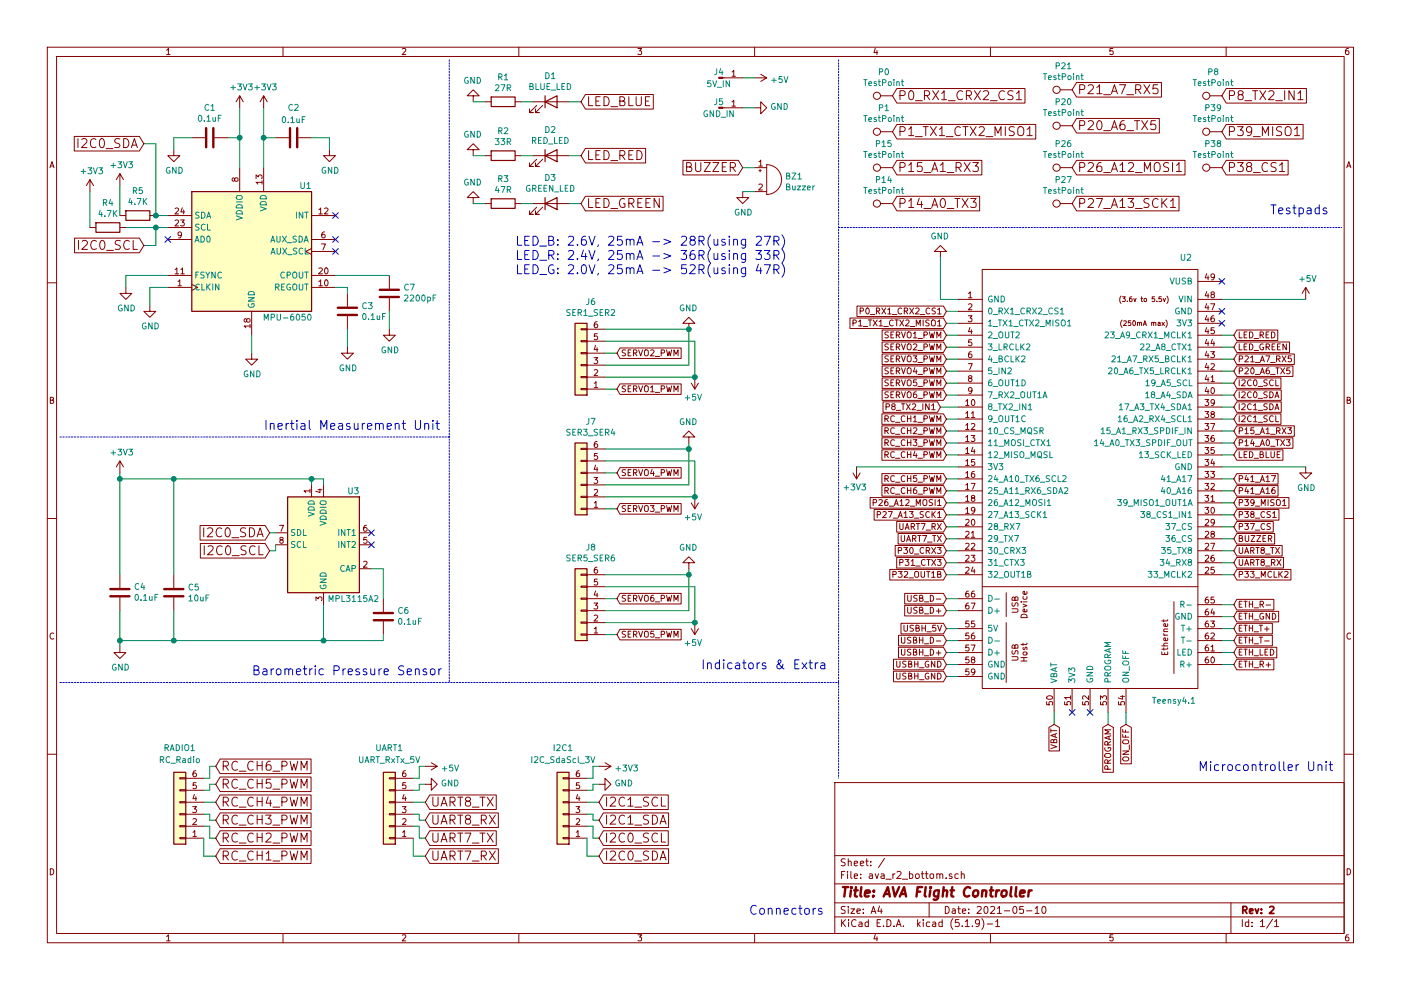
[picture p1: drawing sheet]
EESchema Schematic File Version 4
EELAYER 30 0
EELAYER END
$Descr A4 11693 8268
encoding utf-8
Sheet 1 1
Title "AVA Flight Controller "
Date "2021-05-10"
Rev "2"
Comp ""
Comment1 ""
Comment2 ""
Comment3 ""
Comment4 ""
$EndDescr
Wire Notes Line
	3750 3650 500  3650
Text Notes 2200 3600 0    75   ~ 0
Inertial Measurement Unit
Wire Notes Line
	3750 500  3750 5700
Text Notes 2100 5650 0    75   ~ 0
Barometric Pressure Sensor
$Comp
L Sensor_Pressure:MPL3115A2 U3
U 1 1
P 2700 4550
F 0 "U3" H 2950 5000 50  0000 C CNN
F 1 "MPL3115A2" H 2950 4100 50  0000 C CNN
F 2 "Package_LGA:NXP_LGA-8_3x5mm_P1.25mm_H1.1mm" H 3700 4100 50  0001 C CNN
F 3 "https://www.nxp.com/docs/en/data-sheet/MPL3115A2.pdf" H 2700 4550 50  0001 C CNN
	1    2700 4550
	1    0    0    -1  
$EndComp
$Comp
L Device:C C6
U 1 1
P 3200 5150
F 0 "C6" H 3085 5104 50  0000 R CNN
F 1 "0.1uF" H 3085 5195 50  0000 R CNN
F 2 "Capacitor_SMD:C_0805_2012Metric_Pad1.18x1.45mm_HandSolder" H 3238 5000 50  0001 C CNN
F 3 "~" H 3200 5150 50  0001 C CNN
	1    3200 5150
	-1   0    0    1   
$EndComp
$Comp
L power:GND #PWR013
U 1 1
P 1000 5400
F 0 "#PWR013" H 1000 5150 50  0001 C CNN
F 1 "GND" H 1005 5227 50  0000 C CNN
F 2 "" H 1000 5400 50  0001 C CNN
F 3 "" H 1000 5400 50  0001 C CNN
	1    1000 5400
	1    0    0    -1  
$EndComp
$Comp
L power:+3V3 #PWR012
U 1 1
P 1000 3950
F 0 "#PWR012" H 1000 3800 50  0001 C CNN
F 1 "+3V3" H 1015 4123 50  0000 C CNN
F 2 "" H 1000 3950 50  0001 C CNN
F 3 "" H 1000 3950 50  0001 C CNN
	1    1000 3950
	1    0    0    -1  
$EndComp
Wire Wire Line
	1000 5350 1000 5400
Wire Wire Line
	2700 5050 2700 5350
Wire Wire Line
	2600 4000 2600 4050
Wire Wire Line
	2600 4000 2700 4000
Wire Wire Line
	2700 4000 2700 4050
Connection ~ 2600 4000
$Comp
L Device:C C5
U 1 1
P 1450 4950
F 0 "C5" H 1565 4996 50  0000 L CNN
F 1 "10uF" H 1565 4905 50  0000 L CNN
F 2 "Capacitor_SMD:C_0805_2012Metric_Pad1.18x1.45mm_HandSolder" H 1488 4800 50  0001 C CNN
F 3 "~" H 1450 4950 50  0001 C CNN
	1    1450 4950
	1    0    0    -1  
$EndComp
$Comp
L Device:C C4
U 1 1
P 1000 4950
F 0 "C4" H 885 4904 50  0000 R CNN
F 1 "0.1uF" H 885 4995 50  0000 R CNN
F 2 "Capacitor_SMD:C_0805_2012Metric_Pad1.18x1.45mm_HandSolder" H 1038 4800 50  0001 C CNN
F 3 "~" H 1000 4950 50  0001 C CNN
	1    1000 4950
	-1   0    0    1   
$EndComp
Wire Wire Line
	3100 4750 3200 4750
Wire Wire Line
	3200 4750 3200 5000
Wire Wire Line
	3200 5300 3200 5350
Wire Wire Line
	3200 5350 2700 5350
Connection ~ 2700 5350
Text GLabel 2250 4450 0    75   Input ~ 0
I2C0_SDA
Text GLabel 2250 4600 0    75   Input ~ 0
I2C0_SCL
Wire Wire Line
	2250 4450 2300 4450
Wire Wire Line
	2300 4550 2300 4600
Wire Wire Line
	2300 4600 2250 4600
Wire Wire Line
	1000 3950 1000 4000
Connection ~ 1000 4000
Wire Wire Line
	1000 4000 1000 4800
Wire Wire Line
	1000 5100 1000 5350
Connection ~ 1000 5350
Wire Wire Line
	1000 4000 1450 4000
Wire Wire Line
	1000 5350 1450 5350
Wire Wire Line
	1450 4800 1450 4000
Connection ~ 1450 4000
Wire Wire Line
	1450 4000 2600 4000
Wire Wire Line
	1450 5100 1450 5350
Connection ~ 1450 5350
Wire Wire Line
	1450 5350 2700 5350
$Comp
L Connector_Generic:Conn_01x06 RADIO1
U 1 1
P 1500 6800
F 0 "RADIO1" H 1500 6250 50  0000 C CNN
F 1 "RC_Radio" H 1500 6350 50  0000 C CNN
F 2 "Connector_JST:JST_XH_B6B-XH-A_1x06_P2.50mm_Vertical" H 1500 6800 50  0001 C CNN
F 3 "~" H 1500 6800 50  0001 C CNN
	1    1500 6800
	-1   0    0    1   
$EndComp
$Comp
L Connector_Generic:Conn_01x06 UART1
U 1 1
P 3250 6800
F 0 "UART1" H 3250 6250 50  0000 C CNN
F 1 "UART_RxTx_5V" H 3250 6350 50  0000 C CNN
F 2 "Connector_JST:JST_XH_B6B-XH-A_1x06_P2.50mm_Vertical" H 3250 6800 50  0001 C CNN
F 3 "~" H 3250 6800 50  0001 C CNN
	1    3250 6800
	-1   0    0    1   
$EndComp
Text GLabel 1800 7150 2    75   Input ~ 0
RC_CH1_PWM
Text GLabel 1800 7000 2    75   Input ~ 0
RC_CH2_PWM
Text GLabel 1800 6850 2    75   Input ~ 0
RC_CH3_PWM
Text GLabel 1800 6700 2    75   Input ~ 0
RC_CH4_PWM
Text GLabel 1800 6550 2    75   Input ~ 0
RC_CH5_PWM
Text GLabel 1800 6400 2    75   Input ~ 0
RC_CH6_PWM
Wire Wire Line
	1700 7000 1700 7150
Wire Wire Line
	1700 7150 1800 7150
Wire Wire Line
	1700 6900 1750 6900
Wire Wire Line
	1750 6900 1750 7000
Wire Wire Line
	1750 7000 1800 7000
Wire Wire Line
	1700 6800 1750 6800
Wire Wire Line
	1750 6800 1750 6850
Wire Wire Line
	1750 6850 1800 6850
Wire Wire Line
	1700 6700 1800 6700
Wire Wire Line
	1700 6600 1750 6600
Wire Wire Line
	1750 6600 1750 6550
Wire Wire Line
	1750 6550 1800 6550
Wire Wire Line
	1700 6500 1750 6500
Wire Wire Line
	1750 6500 1750 6400
Wire Wire Line
	1750 6400 1800 6400
Text GLabel 3550 6850 2    75   Input ~ 0
UART8_RX
Wire Wire Line
	3450 7000 3450 7150
Wire Wire Line
	3450 7150 3550 7150
Text GLabel 3550 6700 2    75   Input ~ 0
UART8_TX
Text GLabel 3550 7150 2    75   Input ~ 0
UART7_RX
Text GLabel 3550 7000 2    75   Input ~ 0
UART7_TX
$Comp
L power:+5V #PWR014
U 1 1
P 3550 6400
F 0 "#PWR014" H 3550 6250 50  0001 C CNN
F 1 "+5V" V 3565 6528 50  0000 L CNN
F 2 "" H 3550 6400 50  0001 C CNN
F 3 "" H 3550 6400 50  0001 C CNN
	1    3550 6400
	0    1    1    0   
$EndComp
Wire Wire Line
	3550 6400 3500 6400
Wire Wire Line
	3500 6400 3500 6500
Wire Wire Line
	3500 6500 3450 6500
Wire Wire Line
	3550 6550 3500 6550
Wire Wire Line
	3500 6550 3500 6600
Wire Wire Line
	3500 6600 3450 6600
Wire Wire Line
	3550 6700 3450 6700
Wire Wire Line
	3450 6800 3500 6800
Wire Wire Line
	3500 6800 3500 6850
Wire Wire Line
	3500 6850 3550 6850
Wire Wire Line
	3450 6900 3500 6900
Wire Wire Line
	3500 6900 3500 7000
Wire Wire Line
	3500 7000 3550 7000
Wire Notes Line
	500  5700 7000 5700
Wire Notes Line
	7000 500  7000 6500
Text Notes 6250 7650 0    75   ~ 0
Connectors
Text Notes 10000 6450 0    75   ~ 0
Microcontroller Unit
Wire Wire Line
	7850 2500 8000 2500
Wire Wire Line
	7850 2150 7850 2500
$Comp
L power:GND #PWR09
U 1 1
P 7850 2150
F 0 "#PWR09" H 7850 1900 50  0001 C CNN
F 1 "GND" H 7855 1977 50  0000 C CNN
F 2 "" H 7850 2150 50  0001 C CNN
F 3 "" H 7850 2150 50  0001 C CNN
	1    7850 2150
	-1   0    0    1   
$EndComp
$Comp
L power:+3V3 #PWR08
U 1 1
P 7150 3900
F 0 "#PWR08" H 7150 3750 50  0001 C CNN
F 1 "+3V3" H 7165 4073 50  0000 C CNN
F 2 "" H 7150 3900 50  0001 C CNN
F 3 "" H 7150 3900 50  0001 C CNN
	1    7150 3900
	-1   0    0    1   
$EndComp
Wire Wire Line
	8000 3900 7150 3900
$Comp
L power:GND #PWR011
U 1 1
P 10900 3900
F 0 "#PWR011" H 10900 3650 50  0001 C CNN
F 1 "GND" H 10905 3727 50  0000 C CNN
F 2 "" H 10900 3900 50  0001 C CNN
F 3 "" H 10900 3900 50  0001 C CNN
	1    10900 3900
	1    0    0    -1  
$EndComp
Wire Wire Line
	10200 3900 10900 3900
Wire Wire Line
	7900 4500 8000 4500
Wire Wire Line
	7900 4400 8000 4400
Text GLabel 7900 4400 0    50   Input ~ 0
UART7_RX
Text GLabel 7900 4500 0    50   Input ~ 0
UART7_TX
Wire Wire Line
	7900 4100 8000 4100
Wire Wire Line
	7900 4000 8000 4000
Wire Wire Line
	7900 3800 8000 3800
Wire Wire Line
	7900 3700 8000 3700
Wire Wire Line
	7900 3600 8000 3600
Wire Wire Line
	7900 3500 8000 3500
Wire Wire Line
	10200 3500 10300 3500
Wire Wire Line
	10200 3400 10300 3400
Text GLabel 10300 3400 2    50   Input ~ 0
I2C1_SDA
Text GLabel 10300 3500 2    50   Input ~ 0
I2C1_SCL
Text GLabel 7900 4100 0    50   Input ~ 0
RC_CH6_PWM
Text GLabel 7900 4000 0    50   Input ~ 0
RC_CH5_PWM
Text GLabel 7900 3800 0    50   Input ~ 0
RC_CH4_PWM
Text GLabel 7900 3700 0    50   Input ~ 0
RC_CH3_PWM
Text GLabel 7900 3500 0    50   Input ~ 0
RC_CH1_PWM
Text GLabel 7900 3600 0    50   Input ~ 0
RC_CH2_PWM
Wire Wire Line
	10200 4500 10300 4500
Text GLabel 10300 4500 2    50   Input ~ 0
BUZZER
Wire Wire Line
	10200 4700 10300 4700
Wire Wire Line
	10200 4600 10300 4600
Text GLabel 10300 4600 2    50   Input ~ 0
UART8_TX
Text GLabel 10300 4700 2    50   Input ~ 0
UART8_RX
Wire Wire Line
	7900 3300 8000 3300
Wire Wire Line
	7900 3200 8000 3200
Text GLabel 7900 3300 0    50   Input ~ 0
SERVO6_PWM
Text GLabel 7900 3200 0    50   Input ~ 0
SERVO5_PWM
Wire Wire Line
	7900 3100 8000 3100
Text GLabel 7900 3100 0    50   Input ~ 0
SERVO4_PWM
Wire Wire Line
	7900 3000 8000 3000
Text GLabel 7900 3000 0    50   Input ~ 0
SERVO3_PWM
Wire Wire Line
	7900 2900 8000 2900
Text GLabel 7900 2900 0    50   Input ~ 0
SERVO2_PWM
Wire Wire Line
	7900 2800 8000 2800
Text GLabel 7900 2800 0    50   Input ~ 0
SERVO1_PWM
Wire Wire Line
	10300 3200 10200 3200
Text GLabel 10300 3200 2    50   Input ~ 0
I2C0_SCL
Wire Wire Line
	10300 3300 10200 3300
Text GLabel 10300 3300 2    50   Input ~ 0
I2C0_SDA
$Comp
L power:+5V #PWR010
U 1 1
P 10900 2500
F 0 "#PWR010" H 10900 2350 50  0001 C CNN
F 1 "+5V" H 10915 2673 50  0000 C CNN
F 2 "" H 10900 2500 50  0001 C CNN
F 3 "" H 10900 2500 50  0001 C CNN
	1    10900 2500
	1    0    0    -1  
$EndComp
$Comp
L ava_r2_bottom-rescue:Teensy4.1-teensy U2
U 1 1
P 9100 4650
F 0 "U2" H 9900 7150 50  0000 C CNN
F 1 "Teensy4.1" H 9800 3450 50  0000 C CNN
F 2 "TEENSY41:Teensy41" H 8700 5050 50  0001 C CNN
F 3 "https://www.pjrc.com/store/teensy41.html" H 8700 5050 50  0001 C CNN
	1    9100 4650
	1    0    0    -1  
$EndComp
$Comp
L Connector_Generic:Conn_01x06 I2C1
U 1 1
P 4700 6800
F 0 "I2C1" H 4700 6250 50  0000 C CNN
F 1 "I2C_SdaScl_3V" H 4700 6350 50  0000 C CNN
F 2 "Connector_JST:JST_XH_B6B-XH-A_1x06_P2.50mm_Vertical" H 4700 6800 50  0001 C CNN
F 3 "~" H 4700 6800 50  0001 C CNN
	1    4700 6800
	-1   0    0    1   
$EndComp
Text GLabel 5000 7150 2    75   Input ~ 0
I2C0_SDA
Text GLabel 5000 7000 2    75   Input ~ 0
I2C0_SCL
Text GLabel 5000 6850 2    75   Input ~ 0
I2C1_SDA
Text GLabel 5000 6700 2    75   Input ~ 0
I2C1_SCL
$Comp
L power:+3V3 #PWR016
U 1 1
P 5000 6400
F 0 "#PWR016" H 5000 6250 50  0001 C CNN
F 1 "+3V3" V 5015 6528 50  0000 L CNN
F 2 "" H 5000 6400 50  0001 C CNN
F 3 "" H 5000 6400 50  0001 C CNN
	1    5000 6400
	0    1    1    0   
$EndComp
Wire Wire Line
	4900 6500 4950 6500
Wire Wire Line
	4950 6500 4950 6400
Wire Wire Line
	4950 6400 5000 6400
Wire Wire Line
	4900 6600 4950 6600
Wire Wire Line
	4950 6600 4950 6550
Wire Wire Line
	4950 6550 5000 6550
Wire Wire Line
	4900 6700 5000 6700
Wire Wire Line
	4900 6800 4950 6800
Wire Wire Line
	4950 6800 4950 6850
Wire Wire Line
	4950 6850 5000 6850
Wire Wire Line
	4900 6900 4950 6900
Wire Wire Line
	4950 6900 4950 7000
Wire Wire Line
	4950 7000 5000 7000
Wire Wire Line
	4900 7000 4900 7150
Wire Wire Line
	4900 7150 5000 7150
Text Notes 5850 5600 0    75   ~ 0
Indicators & Extra
$Comp
L Device:Buzzer BZ1
U 1 1
P 6400 1500
F 0 "BZ1" H 6552 1529 50  0000 L CNN
F 1 "Buzzer" H 6552 1438 50  0000 L CNN
F 2 "Buzzer_Beeper:Buzzer_TDK_PS1240P02BT_D12.2mm_H6.5mm" V 6375 1600 50  0001 C CNN
F 3 "~" V 6375 1600 50  0001 C CNN
	1    6400 1500
	1    0    0    -1  
$EndComp
$Comp
L Device:LED D1
U 1 1
P 4600 850
F 0 "D1" H 4593 1067 50  0000 C CNN
F 1 "BLUE_LED" H 4593 976 50  0000 C CNN
F 2 "LED_SMD:LED_0805_2012Metric_Pad1.15x1.40mm_HandSolder" H 4600 850 50  0001 C CNN
F 3 "~" H 4600 850 50  0001 C CNN
	1    4600 850 
	1    0    0    -1  
$EndComp
$Comp
L Device:LED D2
U 1 1
P 4600 1300
F 0 "D2" H 4593 1517 50  0000 C CNN
F 1 "RED_LED" H 4593 1426 50  0000 C CNN
F 2 "LED_SMD:LED_0805_2012Metric_Pad1.15x1.40mm_HandSolder" H 4600 1300 50  0001 C CNN
F 3 "~" H 4600 1300 50  0001 C CNN
	1    4600 1300
	1    0    0    -1  
$EndComp
$Comp
L Device:LED D3
U 1 1
P 4600 1700
F 0 "D3" H 4593 1917 50  0000 C CNN
F 1 "GREEN_LED" H 4593 1826 50  0000 C CNN
F 2 "LED_SMD:LED_0805_2012Metric_Pad1.15x1.40mm_HandSolder" H 4600 1700 50  0001 C CNN
F 3 "~" H 4600 1700 50  0001 C CNN
	1    4600 1700
	1    0    0    -1  
$EndComp
$Comp
L power:GND #PWR018
U 1 1
P 3950 850
F 0 "#PWR018" H 3950 600 50  0001 C CNN
F 1 "GND" H 3955 677 50  0000 C CNN
F 2 "" H 3950 850 50  0001 C CNN
F 3 "" H 3950 850 50  0001 C CNN
	1    3950 850 
	-1   0    0    1   
$EndComp
$Comp
L power:GND #PWR019
U 1 1
P 3950 1300
F 0 "#PWR019" H 3950 1050 50  0001 C CNN
F 1 "GND" H 3955 1127 50  0000 C CNN
F 2 "" H 3950 1300 50  0001 C CNN
F 3 "" H 3950 1300 50  0001 C CNN
	1    3950 1300
	-1   0    0    1   
$EndComp
$Comp
L power:GND #PWR020
U 1 1
P 3950 1700
F 0 "#PWR020" H 3950 1450 50  0001 C CNN
F 1 "GND" H 3955 1527 50  0000 C CNN
F 2 "" H 3950 1700 50  0001 C CNN
F 3 "" H 3950 1700 50  0001 C CNN
	1    3950 1700
	-1   0    0    1   
$EndComp
Wire Wire Line
	3950 1700 4050 1700
Wire Wire Line
	3950 1300 4050 1300
Wire Wire Line
	3950 850  4050 850 
Text GLabel 10300 3800 2    50   Input ~ 0
LED_BLUE
Wire Wire Line
	10200 3800 10300 3800
Text GLabel 4850 850  2    75   Input ~ 0
LED_BLUE
Text GLabel 10300 2800 2    50   Input ~ 0
LED_RED
Text GLabel 10300 2900 2    50   Input ~ 0
LED_GREEN
$Comp
L Device:R R1
U 1 1
P 4200 850
F 0 "R1" V 3993 850 50  0000 C CNN
F 1 "27R" V 4084 850 50  0000 C CNN
F 2 "Resistor_THT:R_Axial_DIN0207_L6.3mm_D2.5mm_P7.62mm_Horizontal" V 4130 850 50  0001 C CNN
F 3 "~" H 4200 850 50  0001 C CNN
	1    4200 850 
	0    1    1    0   
$EndComp
Wire Wire Line
	4350 850  4450 850 
Wire Wire Line
	4750 850  4850 850 
$Comp
L Device:R R2
U 1 1
P 4200 1300
F 0 "R2" V 3993 1300 50  0000 C CNN
F 1 "33R" V 4084 1300 50  0000 C CNN
F 2 "Resistor_THT:R_Axial_DIN0207_L6.3mm_D2.5mm_P7.62mm_Horizontal" V 4130 1300 50  0001 C CNN
F 3 "~" H 4200 1300 50  0001 C CNN
	1    4200 1300
	0    1    1    0   
$EndComp
Text GLabel 4850 1300 2    75   Input ~ 0
LED_RED
Text GLabel 4850 1700 2    75   Input ~ 0
LED_GREEN
$Comp
L Device:R R3
U 1 1
P 4200 1700
F 0 "R3" V 3993 1700 50  0000 C CNN
F 1 "47R" V 4084 1700 50  0000 C CNN
F 2 "Resistor_THT:R_Axial_DIN0207_L6.3mm_D2.5mm_P7.62mm_Horizontal" V 4130 1700 50  0001 C CNN
F 3 "~" H 4200 1700 50  0001 C CNN
	1    4200 1700
	0    1    1    0   
$EndComp
Wire Wire Line
	4350 1300 4450 1300
Wire Wire Line
	4750 1300 4850 1300
Wire Wire Line
	4750 1700 4850 1700
Wire Wire Line
	4350 1700 4450 1700
Text Notes 4300 2300 0    75   ~ 0
LED_B: 2.6V, 25mA -> 28R(using 27R)\nLED_R: 2.4V, 25mA -> 36R(using 33R)\nLED_G: 2.0V, 25mA -> 52R(using 47R)
Wire Wire Line
	6200 1600 6300 1600
$Comp
L power:GND #PWR021
U 1 1
P 6200 1600
F 0 "#PWR021" H 6200 1350 50  0001 C CNN
F 1 "GND" H 6205 1427 50  0000 C CNN
F 2 "" H 6200 1600 50  0001 C CNN
F 3 "" H 6200 1600 50  0001 C CNN
	1    6200 1600
	1    0    0    -1  
$EndComp
Text GLabel 6200 1400 0    75   Input ~ 0
BUZZER
Wire Wire Line
	10200 2900 10300 2900
Wire Wire Line
	10200 2800 10300 2800
Wire Wire Line
	6200 1400 6300 1400
$Comp
L Connector:Conn_01x01_Male J4
U 1 1
P 6000 650
F 0 "J4" H 6000 700 50  0000 C CNN
F 1 "5V_IN" H 6000 600 50  0000 C CNN
F 2 "TestPoint:TestPoint_Pad_2.0x2.0mm" H 6000 650 50  0001 C CNN
F 3 "~" H 6000 650 50  0001 C CNN
	1    6000 650 
	1    0    0    -1  
$EndComp
$Comp
L Connector:Conn_01x01_Male J5
U 1 1
P 6000 900
F 0 "J5" H 6000 950 50  0000 C CNN
F 1 "GND_IN" H 6000 850 50  0000 C CNN
F 2 "TestPoint:TestPoint_Pad_D2.0mm" H 6000 900 50  0001 C CNN
F 3 "~" H 6000 900 50  0001 C CNN
	1    6000 900 
	1    0    0    -1  
$EndComp
$Comp
L power:+5V #PWR022
U 1 1
P 6300 650
F 0 "#PWR022" H 6300 500 50  0001 C CNN
F 1 "+5V" V 6315 778 50  0000 L CNN
F 2 "" H 6300 650 50  0001 C CNN
F 3 "" H 6300 650 50  0001 C CNN
	1    6300 650 
	0    1    1    0   
$EndComp
$Comp
L power:GND #PWR023
U 1 1
P 6300 900
F 0 "#PWR023" H 6300 650 50  0001 C CNN
F 1 "GND" V 6305 772 50  0000 R CNN
F 2 "" H 6300 900 50  0001 C CNN
F 3 "" H 6300 900 50  0001 C CNN
	1    6300 900 
	0    -1   -1   0   
$EndComp
Wire Wire Line
	6200 900  6300 900 
Wire Wire Line
	6200 650  6300 650 
Text GLabel 7850 3400 0    50   Input ~ 0
P8_TX2_IN1
Wire Wire Line
	8000 3400 7850 3400
Text GLabel 7900 2600 0    50   Input ~ 0
P0_RX1_CRX2_CS1
Wire Wire Line
	7900 2600 8000 2600
Text GLabel 7900 2700 0    50   Input ~ 0
P1_TX1_CTX2_MISO1
Wire Wire Line
	7900 2700 8000 2700
Text GLabel 7900 4200 0    50   Input ~ 0
P26_A12_MOSI1
Wire Wire Line
	7900 4200 8000 4200
Text GLabel 7900 4300 0    50   Input ~ 0
P27_A13_SCK1
Wire Wire Line
	7900 4300 8000 4300
Text GLabel 7900 4600 0    50   Input ~ 0
P30_CRX3
Wire Wire Line
	7900 4600 8000 4600
Text GLabel 7900 4700 0    50   Input ~ 0
P31_CTX3
Wire Wire Line
	7900 4700 8000 4700
Text GLabel 7900 4800 0    50   Input ~ 0
P32_OUT1B
Wire Wire Line
	7900 4800 8000 4800
Wire Wire Line
	10200 2500 10900 2500
Text GLabel 10300 3000 2    50   Input ~ 0
P21_A7_RX5
Text GLabel 10300 3100 2    50   Input ~ 0
P20_A6_TX5
Wire Wire Line
	10300 3100 10200 3100
Wire Wire Line
	10200 3000 10300 3000
Text GLabel 10300 3600 2    50   Input ~ 0
P15_A1_RX3
Text GLabel 10300 3700 2    50   Input ~ 0
P14_A0_TX3
Wire Wire Line
	10200 3600 10300 3600
Wire Wire Line
	10200 3700 10300 3700
Text GLabel 10300 4000 2    50   Input ~ 0
P41_A17
Text GLabel 10300 4100 2    50   Input ~ 0
P41_A16
Text GLabel 10300 4200 2    50   Input ~ 0
P39_MISO1
Text GLabel 10300 4300 2    50   Input ~ 0
P38_CS1
Text GLabel 10300 4400 2    50   Input ~ 0
P37_CS
Text GLabel 10300 4800 2    50   Input ~ 0
P33_MCLK2
Wire Wire Line
	10300 4800 10200 4800
Wire Wire Line
	10200 4400 10300 4400
Wire Wire Line
	10200 4300 10300 4300
Wire Wire Line
	10200 4200 10300 4200
Wire Wire Line
	10200 4100 10300 4100
Wire Wire Line
	10200 4000 10300 4000
Text GLabel 10300 5050 2    50   Input ~ 0
ETH_R-
Text GLabel 10300 5150 2    50   Input ~ 0
ETH_GND
Text GLabel 10300 5250 2    50   Input ~ 0
ETH_T+
Text GLabel 10300 5350 2    50   Input ~ 0
ETH_T-
Text GLabel 10300 5450 2    50   Input ~ 0
ETH_LED
Text GLabel 10300 5550 2    50   Input ~ 0
ETH_R+
Wire Wire Line
	10200 5550 10300 5550
Wire Wire Line
	10200 5450 10300 5450
Wire Wire Line
	10200 5350 10300 5350
Wire Wire Line
	10200 5250 10300 5250
Wire Wire Line
	10200 5150 10300 5150
Wire Wire Line
	10200 5050 10300 5050
Text GLabel 7900 5250 0    50   Input ~ 0
USBH_5V
Text GLabel 7900 5350 0    50   Input ~ 0
USBH_D-
Text GLabel 7900 5450 0    50   Input ~ 0
USBH_D+
Text GLabel 7900 5550 0    50   Input ~ 0
USBH_GND
Text GLabel 7900 5650 0    50   Input ~ 0
USBH_GND
Text GLabel 7900 5000 0    50   Input ~ 0
USB_D-
Text GLabel 7900 5100 0    50   Input ~ 0
USB_D+
Text GLabel 8800 6050 3    50   Input ~ 0
VBAT
Text GLabel 9400 6050 3    50   Input ~ 0
ON_OFF
Text GLabel 9250 6050 3    50   Input ~ 0
PROGRAM
Wire Wire Line
	8800 5950 8800 6050
Wire Wire Line
	9250 5950 9250 6050
Wire Wire Line
	9400 5950 9400 6050
Wire Wire Line
	7900 5250 8000 5250
Wire Wire Line
	7900 5350 8000 5350
Wire Wire Line
	7900 5450 8000 5450
Wire Wire Line
	7900 5550 8000 5550
Wire Wire Line
	7900 5650 8000 5650
Wire Wire Line
	7900 5100 8000 5100
Wire Wire Line
	7900 5000 8000 5000
$Comp
L Connector_Generic:Conn_01x06 J6
U 1 1
P 4850 3050
F 0 "J6" H 4768 2525 50  0000 C CNN
F 1 "SER1_SER2" H 4768 2616 50  0000 C CNN
F 2 "Connector_PinHeader_1.27mm:PinHeader_1x06_P1.27mm_Vertical" H 4850 3050 50  0001 C CNN
F 3 "~" H 4850 3050 50  0001 C CNN
	1    4850 3050
	-1   0    0    1   
$EndComp
$Comp
L Connector_Generic:Conn_01x06 J7
U 1 1
P 4850 4050
F 0 "J7" H 4768 3525 50  0000 C CNN
F 1 "SER3_SER4" H 4768 3616 50  0000 C CNN
F 2 "Connector_PinHeader_1.27mm:PinHeader_1x06_P1.27mm_Vertical" H 4850 4050 50  0001 C CNN
F 3 "~" H 4850 4050 50  0001 C CNN
	1    4850 4050
	-1   0    0    1   
$EndComp
$Comp
L Connector_Generic:Conn_01x06 J8
U 1 1
P 4850 5100
F 0 "J8" H 4768 4575 50  0000 C CNN
F 1 "SER5_SER6" H 4768 4666 50  0000 C CNN
F 2 "Connector_PinHeader_1.27mm:PinHeader_1x06_P1.27mm_Vertical" H 4850 5100 50  0001 C CNN
F 3 "~" H 4850 5100 50  0001 C CNN
	1    4850 5100
	-1   0    0    1   
$EndComp
Text GLabel 5150 3250 2    50   Input ~ 0
SERVO1_PWM
Text GLabel 5150 2950 2    50   Input ~ 0
SERVO2_PWM
Text GLabel 5150 4250 2    50   Input ~ 0
SERVO3_PWM
Text GLabel 5150 3950 2    50   Input ~ 0
SERVO4_PWM
Text GLabel 5150 5300 2    50   Input ~ 0
SERVO5_PWM
Text GLabel 5150 5000 2    50   Input ~ 0
SERVO6_PWM
Wire Wire Line
	5050 5300 5150 5300
Wire Wire Line
	5050 5000 5150 5000
Wire Wire Line
	5050 4250 5150 4250
Wire Wire Line
	5050 3950 5150 3950
Wire Wire Line
	5050 3250 5150 3250
Wire Wire Line
	5050 2950 5150 2950
$Comp
L power:+5V #PWR027
U 1 1
P 5800 3150
F 0 "#PWR027" H 5800 3000 50  0001 C CNN
F 1 "+5V" H 5815 3323 50  0000 C CNN
F 2 "" H 5800 3150 50  0001 C CNN
F 3 "" H 5800 3150 50  0001 C CNN
	1    5800 3150
	-1   0    0    1   
$EndComp
$Comp
L power:GND #PWR024
U 1 1
P 5750 2750
F 0 "#PWR024" H 5750 2500 50  0001 C CNN
F 1 "GND" H 5755 2577 50  0000 C CNN
F 2 "" H 5750 2750 50  0001 C CNN
F 3 "" H 5750 2750 50  0001 C CNN
	1    5750 2750
	-1   0    0    1   
$EndComp
Wire Wire Line
	5050 3150 5800 3150
Wire Wire Line
	5800 2850 5800 3150
Wire Wire Line
	5050 2850 5800 2850
Connection ~ 5800 3150
Wire Wire Line
	5050 3050 5750 3050
Wire Wire Line
	5750 3050 5750 2750
Wire Wire Line
	5050 2750 5750 2750
Connection ~ 5750 2750
$Comp
L power:+5V #PWR028
U 1 1
P 5800 4150
F 0 "#PWR028" H 5800 4000 50  0001 C CNN
F 1 "+5V" H 5815 4323 50  0000 C CNN
F 2 "" H 5800 4150 50  0001 C CNN
F 3 "" H 5800 4150 50  0001 C CNN
	1    5800 4150
	-1   0    0    1   
$EndComp
Wire Wire Line
	5050 3850 5800 3850
Wire Wire Line
	5800 3850 5800 4150
Wire Wire Line
	5050 4150 5800 4150
Connection ~ 5800 4150
$Comp
L power:+5V #PWR029
U 1 1
P 5800 5200
F 0 "#PWR029" H 5800 5050 50  0001 C CNN
F 1 "+5V" H 5815 5373 50  0000 C CNN
F 2 "" H 5800 5200 50  0001 C CNN
F 3 "" H 5800 5200 50  0001 C CNN
	1    5800 5200
	-1   0    0    1   
$EndComp
Wire Wire Line
	5050 4800 5750 4800
Wire Wire Line
	5050 5100 5750 5100
Wire Wire Line
	5750 5100 5750 4800
Wire Wire Line
	5050 4900 5800 4900
Wire Wire Line
	5800 4900 5800 5200
Wire Wire Line
	5050 5200 5800 5200
Connection ~ 5800 5200
Wire Wire Line
	5050 3750 5750 3750
Wire Wire Line
	5750 3750 5750 4050
Wire Wire Line
	5750 4050 5050 4050
$Comp
L power:GND #PWR0101
U 1 1
P 5750 3700
F 0 "#PWR0101" H 5750 3450 50  0001 C CNN
F 1 "GND" H 5755 3527 50  0000 C CNN
F 2 "" H 5750 3700 50  0001 C CNN
F 3 "" H 5750 3700 50  0001 C CNN
	1    5750 3700
	-1   0    0    1   
$EndComp
Wire Wire Line
	5750 3750 5750 3700
Connection ~ 5750 3750
$Comp
L power:GND #PWR0102
U 1 1
P 5750 4750
F 0 "#PWR0102" H 5750 4500 50  0001 C CNN
F 1 "GND" H 5755 4577 50  0000 C CNN
F 2 "" H 5750 4750 50  0001 C CNN
F 3 "" H 5750 4750 50  0001 C CNN
	1    5750 4750
	-1   0    0    1   
$EndComp
Wire Wire Line
	5750 4750 5750 4800
Connection ~ 5750 4800
$Comp
L power:GND #PWR0103
U 1 1
P 3550 6550
F 0 "#PWR0103" H 3550 6300 50  0001 C CNN
F 1 "GND" V 3555 6422 50  0000 R CNN
F 2 "" H 3550 6550 50  0001 C CNN
F 3 "" H 3550 6550 50  0001 C CNN
	1    3550 6550
	0    -1   -1   0   
$EndComp
$Comp
L power:GND #PWR0104
U 1 1
P 5000 6550
F 0 "#PWR0104" H 5000 6300 50  0001 C CNN
F 1 "GND" V 5005 6422 50  0000 R CNN
F 2 "" H 5000 6550 50  0001 C CNN
F 3 "" H 5000 6550 50  0001 C CNN
	1    5000 6550
	0    -1   -1   0   
$EndComp
NoConn ~ 10200 2700
NoConn ~ 10200 2600
NoConn ~ 10200 2350
NoConn ~ 8950 5950
NoConn ~ 9100 5950
NoConn ~ 3100 4550
NoConn ~ 3100 4450
Wire Notes Line
	7000 1900 11200 1900
Text Notes 10600 1800 0    75   ~ 0
Testpads\n
$Comp
L Connector:TestPoint P38
U 1 1
P 10200 1400
F 0 "P38" V 10395 1472 50  0000 C CNN
F 1 "TestPoint" V 10304 1472 50  0000 C CNN
F 2 "TestPoint:TestPoint_Pad_2.0x2.0mm" H 10400 1400 50  0001 C CNN
F 3 "~" H 10400 1400 50  0001 C CNN
	1    10200 1400
	0    -1   -1   0   
$EndComp
$Comp
L Connector:TestPoint P39
U 1 1
P 10200 1100
F 0 "P39" V 10395 1172 50  0000 C CNN
F 1 "TestPoint" V 10304 1172 50  0000 C CNN
F 2 "TestPoint:TestPoint_Pad_2.0x2.0mm" H 10400 1100 50  0001 C CNN
F 3 "~" H 10400 1100 50  0001 C CNN
	1    10200 1100
	0    -1   -1   0   
$EndComp
$Comp
L Connector:TestPoint P8
U 1 1
P 10200 800
F 0 "P8" V 10395 872 50  0000 C CNN
F 1 "TestPoint" V 10304 872 50  0000 C CNN
F 2 "TestPoint:TestPoint_Pad_2.0x2.0mm" H 10400 800 50  0001 C CNN
F 3 "~" H 10400 800 50  0001 C CNN
	1    10200 800 
	0    -1   -1   0   
$EndComp
Text GLabel 7450 1700 2    75   Input ~ 0
P14_A0_TX3
Text GLabel 7450 1400 2    75   Input ~ 0
P15_A1_RX3
Text GLabel 8950 1700 2    75   Input ~ 0
P27_A13_SCK1
Text GLabel 8950 1400 2    75   Input ~ 0
P26_A12_MOSI1
Text GLabel 8950 1050 2    75   Input ~ 0
P20_A6_TX5
Text GLabel 8950 750  2    75   Input ~ 0
P21_A7_RX5
$Comp
L Connector:TestPoint P21
U 1 1
P 8950 750
F 0 "P21" V 9145 822 50  0000 C CNN
F 1 "TestPoint" V 9054 822 50  0000 C CNN
F 2 "TestPoint:TestPoint_Pad_2.0x2.0mm" H 9150 750 50  0001 C CNN
F 3 "~" H 9150 750 50  0001 C CNN
	1    8950 750 
	0    -1   -1   0   
$EndComp
Text GLabel 7450 1100 2    75   Input ~ 0
P1_TX1_CTX2_MISO1
Text GLabel 7450 800  2    75   Input ~ 0
P0_RX1_CRX2_CS1
$Comp
L Connector:TestPoint P14
U 1 1
P 7450 1700
F 0 "P14" V 7645 1772 50  0000 C CNN
F 1 "TestPoint" V 7554 1772 50  0000 C CNN
F 2 "TestPoint:TestPoint_Pad_2.0x2.0mm" H 7650 1700 50  0001 C CNN
F 3 "~" H 7650 1700 50  0001 C CNN
	1    7450 1700
	0    -1   -1   0   
$EndComp
$Comp
L Connector:TestPoint P15
U 1 1
P 7450 1400
F 0 "P15" V 7645 1472 50  0000 C CNN
F 1 "TestPoint" V 7554 1472 50  0000 C CNN
F 2 "TestPoint:TestPoint_Pad_2.0x2.0mm" H 7650 1400 50  0001 C CNN
F 3 "~" H 7650 1400 50  0001 C CNN
	1    7450 1400
	0    -1   -1   0   
$EndComp
$Comp
L Connector:TestPoint P27
U 1 1
P 8950 1700
F 0 "P27" V 9145 1772 50  0000 C CNN
F 1 "TestPoint" V 9054 1772 50  0000 C CNN
F 2 "TestPoint:TestPoint_Pad_2.0x2.0mm" H 9150 1700 50  0001 C CNN
F 3 "~" H 9150 1700 50  0001 C CNN
	1    8950 1700
	0    -1   -1   0   
$EndComp
$Comp
L Connector:TestPoint P26
U 1 1
P 8950 1400
F 0 "P26" V 9145 1472 50  0000 C CNN
F 1 "TestPoint" V 9054 1472 50  0000 C CNN
F 2 "TestPoint:TestPoint_Pad_2.0x2.0mm" H 9150 1400 50  0001 C CNN
F 3 "~" H 9150 1400 50  0001 C CNN
	1    8950 1400
	0    -1   -1   0   
$EndComp
$Comp
L Connector:TestPoint P20
U 1 1
P 8950 1050
F 0 "P20" V 9145 1122 50  0000 C CNN
F 1 "TestPoint" V 9054 1122 50  0000 C CNN
F 2 "TestPoint:TestPoint_Pad_2.0x2.0mm" H 9150 1050 50  0001 C CNN
F 3 "~" H 9150 1050 50  0001 C CNN
	1    8950 1050
	0    -1   -1   0   
$EndComp
$Comp
L Connector:TestPoint P1
U 1 1
P 7450 1100
F 0 "P1" V 7645 1172 50  0000 C CNN
F 1 "TestPoint" V 7554 1172 50  0000 C CNN
F 2 "TestPoint:TestPoint_Pad_2.0x2.0mm" H 7650 1100 50  0001 C CNN
F 3 "~" H 7650 1100 50  0001 C CNN
	1    7450 1100
	0    -1   -1   0   
$EndComp
$Comp
L Connector:TestPoint P0
U 1 1
P 7450 800
F 0 "P0" V 7645 872 50  0000 C CNN
F 1 "TestPoint" V 7554 872 50  0000 C CNN
F 2 "TestPoint:TestPoint_Pad_2.0x2.0mm" H 7650 800 50  0001 C CNN
F 3 "~" H 7650 800 50  0001 C CNN
	1    7450 800 
	0    -1   -1   0   
$EndComp
Text GLabel 10200 800  2    75   Input ~ 0
P8_TX2_IN1
Text GLabel 10200 1100 2    75   Input ~ 0
P39_MISO1
Text GLabel 10200 1400 2    75   Input ~ 0
P38_CS1
$Comp
L Sensor_Motion:MPU-6050 U1
U 1 1
P 2100 2100
F 0 "U1" H 2550 2650 50  0000 C CNN
F 1 "MPU-6050" H 2400 1550 50  0000 C CNN
F 2 "Sensor_Motion:InvenSense_QFN-24_4x4mm_P0.5mm" H 2100 1300 50  0001 C CNN
F 3 "https://store.invensense.com/datasheets/invensense/MPU-6050_DataSheet_V3%204.pdf" H 2100 1950 50  0001 C CNN
	1    2100 2100
	1    0    0    -1  
$EndComp
$Comp
L power:GND #PWR07
U 1 1
P 2100 2950
F 0 "#PWR07" H 2100 2700 50  0001 C CNN
F 1 "GND" H 2105 2777 50  0000 C CNN
F 2 "" H 2100 2950 50  0001 C CNN
F 3 "" H 2100 2950 50  0001 C CNN
	1    2100 2950
	1    0    0    -1  
$EndComp
$Comp
L power:GND #PWR04
U 1 1
P 1250 2550
F 0 "#PWR04" H 1250 2300 50  0001 C CNN
F 1 "GND" H 1255 2377 50  0000 C CNN
F 2 "" H 1250 2550 50  0001 C CNN
F 3 "" H 1250 2550 50  0001 C CNN
	1    1250 2550
	1    0    0    -1  
$EndComp
$Comp
L power:GND #PWR03
U 1 1
P 1050 2400
F 0 "#PWR03" H 1050 2150 50  0001 C CNN
F 1 "GND" H 1055 2227 50  0000 C CNN
F 2 "" H 1050 2400 50  0001 C CNN
F 3 "" H 1050 2400 50  0001 C CNN
	1    1050 2400
	1    0    0    -1  
$EndComp
$Comp
L power:GND #PWR05
U 1 1
P 1450 1250
F 0 "#PWR05" H 1450 1000 50  0001 C CNN
F 1 "GND" H 1455 1077 50  0000 C CNN
F 2 "" H 1450 1250 50  0001 C CNN
F 3 "" H 1450 1250 50  0001 C CNN
	1    1450 1250
	1    0    0    -1  
$EndComp
$Comp
L power:GND #PWR017
U 1 1
P 2750 1250
F 0 "#PWR017" H 2750 1000 50  0001 C CNN
F 1 "GND" H 2755 1077 50  0000 C CNN
F 2 "" H 2750 1250 50  0001 C CNN
F 3 "" H 2750 1250 50  0001 C CNN
	1    2750 1250
	1    0    0    -1  
$EndComp
$Comp
L power:GND #PWR025
U 1 1
P 2900 2900
F 0 "#PWR025" H 2900 2650 50  0001 C CNN
F 1 "GND" H 2905 2727 50  0000 C CNN
F 2 "" H 2900 2900 50  0001 C CNN
F 3 "" H 2900 2900 50  0001 C CNN
	1    2900 2900
	1    0    0    -1  
$EndComp
$Comp
L power:GND #PWR026
U 1 1
P 3250 2750
F 0 "#PWR026" H 3250 2500 50  0001 C CNN
F 1 "GND" H 3255 2577 50  0000 C CNN
F 2 "" H 3250 2750 50  0001 C CNN
F 3 "" H 3250 2750 50  0001 C CNN
	1    3250 2750
	1    0    0    -1  
$EndComp
$Comp
L Device:R R5
U 1 1
P 1150 1800
F 0 "R5" V 943 1800 50  0000 C CNN
F 1 "4.7K" V 1034 1800 50  0000 C CNN
F 2 "Resistor_THT:R_Axial_DIN0207_L6.3mm_D2.5mm_P7.62mm_Horizontal" V 1080 1800 50  0001 C CNN
F 3 "~" H 1150 1800 50  0001 C CNN
	1    1150 1800
	0    1    1    0   
$EndComp
$Comp
L Device:R R4
U 1 1
P 900 1900
F 0 "R4" V 693 1900 50  0000 C CNN
F 1 "4.7K" V 784 1900 50  0000 C CNN
F 2 "Resistor_THT:R_Axial_DIN0207_L6.3mm_D2.5mm_P7.62mm_Horizontal" V 830 1900 50  0001 C CNN
F 3 "~" H 900 1900 50  0001 C CNN
	1    900  1900
	0    1    1    0   
$EndComp
$Comp
L Device:C C1
U 1 1
P 1750 1150
F 0 "C1" V 1498 1150 50  0000 C CNN
F 1 "0.1uF" V 1589 1150 50  0000 C CNN
F 2 "Capacitor_SMD:C_0805_2012Metric_Pad1.18x1.45mm_HandSolder" H 1788 1000 50  0001 C CNN
F 3 "~" H 1750 1150 50  0001 C CNN
	1    1750 1150
	0    1    1    0   
$EndComp
$Comp
L Device:C C2
U 1 1
P 2450 1150
F 0 "C2" V 2198 1150 50  0000 C CNN
F 1 "0.1uF" V 2300 1150 50  0000 C CNN
F 2 "Capacitor_SMD:C_0805_2012Metric_Pad1.18x1.45mm_HandSolder" H 2488 1000 50  0001 C CNN
F 3 "~" H 2450 1150 50  0001 C CNN
	1    2450 1150
	0    1    1    0   
$EndComp
$Comp
L Device:C C7
U 1 1
P 3250 2450
F 0 "C7" H 3135 2404 50  0000 R CNN
F 1 "2200pF" H 3135 2495 50  0000 R CNN
F 2 "Capacitor_SMD:C_0805_2012Metric_Pad1.18x1.45mm_HandSolder" H 3288 2300 50  0001 C CNN
F 3 "~" H 3250 2450 50  0001 C CNN
	1    3250 2450
	-1   0    0    1   
$EndComp
$Comp
L Device:C C3
U 1 1
P 2900 2600
F 0 "C3" H 3015 2646 50  0000 L CNN
F 1 "0.1uF" H 3015 2555 50  0000 L CNN
F 2 "Capacitor_SMD:C_0805_2012Metric_Pad1.18x1.45mm_HandSolder" H 2938 2450 50  0001 C CNN
F 3 "~" H 2900 2600 50  0001 C CNN
	1    2900 2600
	1    0    0    -1  
$EndComp
Wire Wire Line
	1400 2400 1250 2400
Wire Wire Line
	1250 2400 1250 2550
Wire Wire Line
	1400 2300 1050 2300
Wire Wire Line
	1050 2300 1050 2400
Wire Wire Line
	1400 1900 1300 1900
$Comp
L power:+3V3 #PWR02
U 1 1
P 1000 1550
F 0 "#PWR02" H 1000 1400 50  0001 C CNN
F 1 "+3V3" H 1015 1723 50  0000 C CNN
F 2 "" H 1000 1550 50  0001 C CNN
F 3 "" H 1000 1550 50  0001 C CNN
	1    1000 1550
	1    0    0    -1  
$EndComp
$Comp
L power:+3V3 #PWR01
U 1 1
P 750 1600
F 0 "#PWR01" H 750 1450 50  0001 C CNN
F 1 "+3V3" H 765 1773 50  0000 C CNN
F 2 "" H 750 1600 50  0001 C CNN
F 3 "" H 750 1600 50  0001 C CNN
	1    750  1600
	1    0    0    -1  
$EndComp
Wire Wire Line
	1000 1550 1000 1800
Wire Wire Line
	750  1600 750  1900
Wire Wire Line
	1600 1150 1450 1150
Wire Wire Line
	1450 1150 1450 1250
Wire Wire Line
	2600 1150 2750 1150
Wire Wire Line
	2750 1150 2750 1250
Wire Wire Line
	2300 1150 2200 1150
Wire Wire Line
	2200 1150 2200 1400
Wire Wire Line
	1900 1150 2000 1150
Wire Wire Line
	2000 1150 2000 1400
$Comp
L power:+3V3 #PWR06
U 1 1
P 2000 900
F 0 "#PWR06" H 2000 750 50  0001 C CNN
F 1 "+3V3" H 2015 1073 50  0000 C CNN
F 2 "" H 2000 900 50  0001 C CNN
F 3 "" H 2000 900 50  0001 C CNN
	1    2000 900 
	1    0    0    -1  
$EndComp
$Comp
L power:+3V3 #PWR015
U 1 1
P 2200 900
F 0 "#PWR015" H 2200 750 50  0001 C CNN
F 1 "+3V3" H 2215 1073 50  0000 C CNN
F 2 "" H 2200 900 50  0001 C CNN
F 3 "" H 2200 900 50  0001 C CNN
	1    2200 900 
	1    0    0    -1  
$EndComp
Wire Wire Line
	2200 900  2200 1150
Connection ~ 2200 1150
Wire Wire Line
	2000 900  2000 1150
Connection ~ 2000 1150
NoConn ~ 1400 2000
NoConn ~ 2800 2100
NoConn ~ 2800 2000
NoConn ~ 2800 1800
Wire Wire Line
	3250 2600 3250 2750
Wire Wire Line
	2800 2300 3250 2300
Wire Wire Line
	2800 2400 2900 2400
Wire Wire Line
	2900 2400 2900 2450
Wire Wire Line
	2900 2750 2900 2900
Wire Wire Line
	2100 2800 2100 2950
Text GLabel 1200 2050 0    75   Input ~ 0
I2C0_SCL
Text GLabel 1200 1200 0    75   Input ~ 0
I2C0_SDA
Wire Wire Line
	1300 1900 1300 2050
Wire Wire Line
	1300 2050 1200 2050
Connection ~ 1300 1900
Wire Wire Line
	1300 1900 1050 1900
Wire Wire Line
	1300 1800 1400 1800
Wire Wire Line
	1200 1200 1300 1200
Wire Wire Line
	1300 1200 1300 1800
Connection ~ 1300 1800
$EndSCHEMATC
